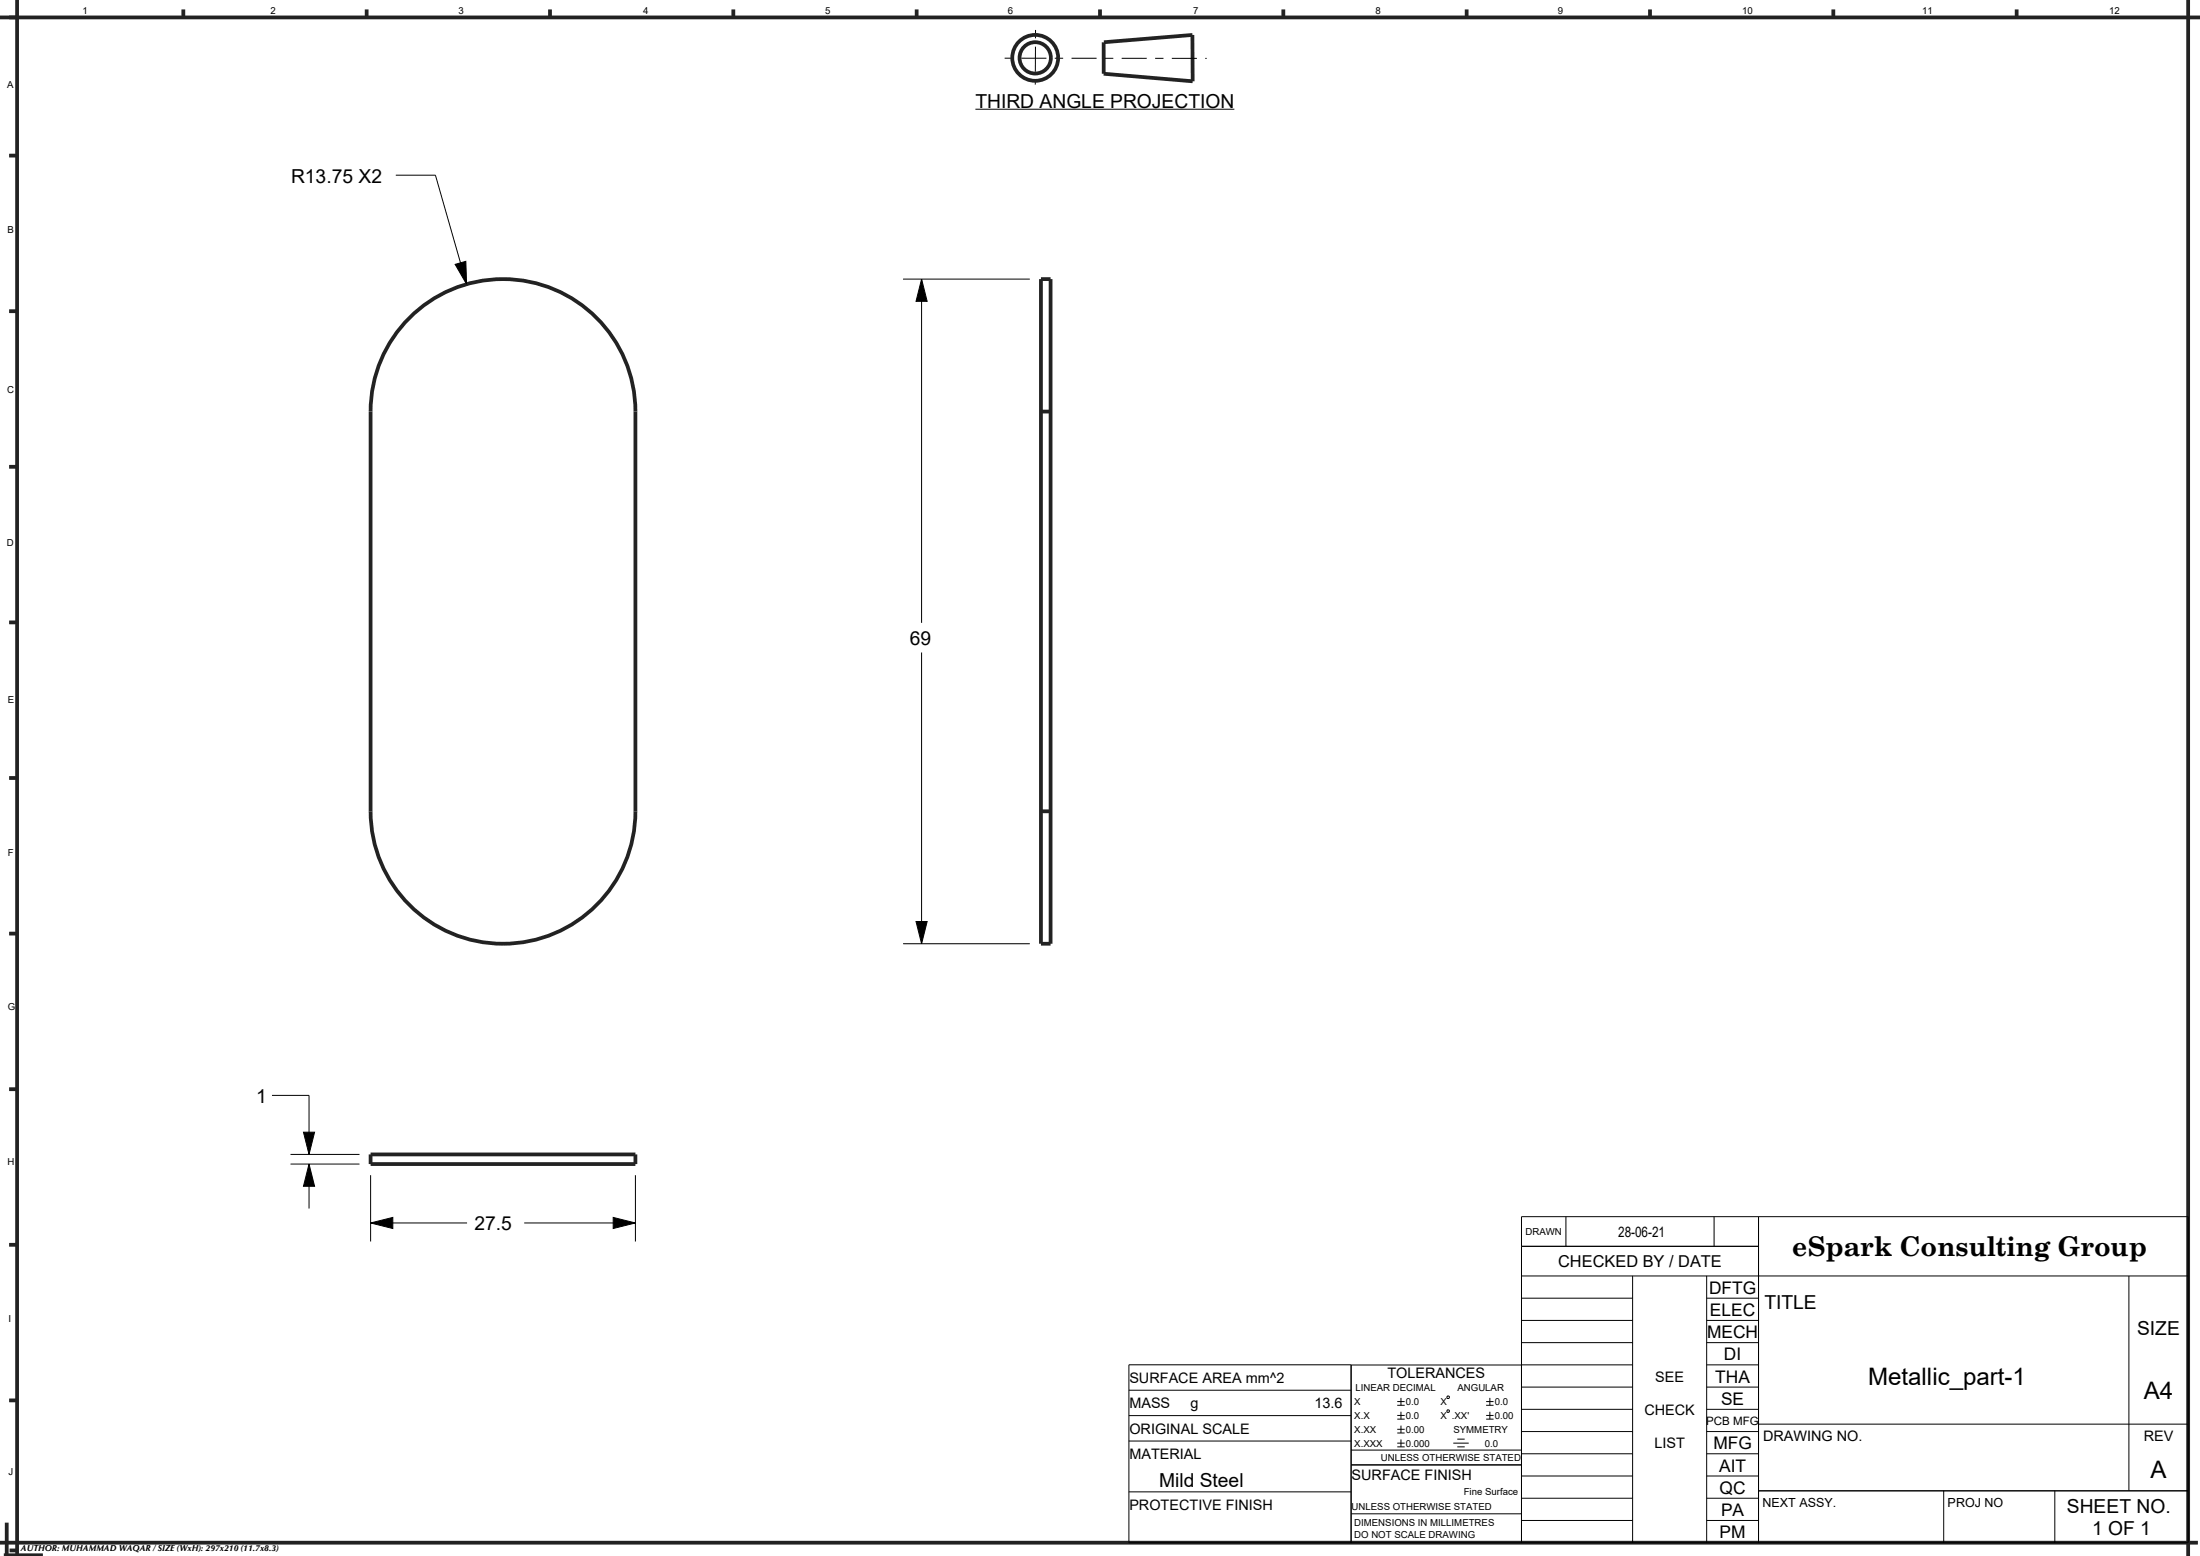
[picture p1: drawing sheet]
<svg xmlns="http://www.w3.org/2000/svg" width="297mm" height="210mm" viewBox="0 0 297 210" stroke-linecap="round" stroke-linejoin="round" font-family="sans-serif">
<g fill="none" stroke="#000" stroke-width=".14">
<path d="M131.7 14.7h34.9M53.4 23.6h5.4l4.2 14.8M61.4 35.7l1.5-.4 .1 3.1zM121.9 37.7h17.1M124.4 37.7l.8 3h-1.5zM124.4 37.7v46.4M124.4 88.1v39.3M121.9 127.4h17.1M123.7 124.4h1.5l-.8 3zM36.7 147.8h5v8M39.2 157.1h9.3M39.2 155.8h9.3"/>
<path d="M41 152.8h1.5l-.8 3zM41.7 157.1l.8 3h-1.5zM41.7 157.1v6M50 158.6v9M85.8 158.6v9M50 165.1l3-.8v1.5zM50 165.1h13.1M70.8 165.1h15M82.8 164.3l3 .8-3 .7zM205.4 178.2h15M205.4 175.2h15M205.4 168.2h32"/>
<path d="M211.4 164.2v4M220.4 172.2v36M230.4 178.2h7M230.4 175.2h7M230.4 172.2v36M231.4 164.2v4M237.4 164.2v44M287.4 172.2v29M295.4 172.2h-90M152.4 194.5h30M152.4 191.1h30M152.4 187.6h30"/>
<path d="M182.4 195.7h23M182.4 184.2h23M188.6 194.8h1M188.6 195.3h1M188.6 192.9h1M188.6 193.4h1M188.6 191h1M188.6 191.5h1M188.6 189.2h1M188.6 189.7h1M189.1 188.7v1M189.1 190.5v1"/>
<path d="M189.1 192.4v1M189.1 194.3v1M195.3 190.4l.3-.1 .1 .2-.3 .1zM195.4 188.4l.3 .1-.1 .2h-.3zM196.2 194.8h2.1M196.7 194.2h1M196.7 195.3h1M200.6 191h1M200.6 191.5h1M200.6 189.2h1M200.6 189.7h1M201.1 188.7v1"/>
<path d="M201.1 190.5v1M205.4 199.2h15M205.4 196.2h15M205.4 193.2h15M205.4 190.2h15M205.4 187.2h15M205.4 184.2h15M205.4 181.2h15M205.4 197.7h-23M230.4 199.2h7M230.4 196.2h7M230.4 193.2h7"/>
<path d="M230.4 190.2h7M230.4 187.2h7M230.4 184.2h7M230.4 181.2h7M237.4 192.2h58M152.4 201.3h30M182.4 204.3h23M205.4 208.2v-44h90v44h-143v-24h30v24M205.4 205.2h15M205.4 202.2h15M230.4 205.2h7M230.4 202.2h7"/>
<path d="M237.4 201.2h58M262.4 201.2v7M277.4 201.2v7"/>
</g>
<path d="M61.4 35.7l1.5-.4 .1 3.1zM124.4 37.7l.8 3h-1.5zM123.7 124.4h1.5l-.8 3zM41.7 157.1l.8 3h-1.5zM41 152.8h1.5l-.8 3zM50 165.1l3-.8v1.5zM82.8 164.3l3 .8-3 .7z" fill="#000"/>
<g fill="none" stroke="#222226" stroke-width=".51">
<path d="M0 2.4h297M1.2 2.4h1.1M2.3 0v210M24.8 1.3v1.1M49.5 1.3v1.1M74.3 1.3v1.1M99 1.3v1.1M123.8 1.3v1.1M148.5 1.3v1.1M149 5.7l12-1v6.3l-12-1.1v-4.2M173.2 1.3v1.1M198 1.3v1.1"/>
<path d="M222.7 1.3v1.1M247.5 1.3v1.1M272.3 1.3v1.1M295.4 0v210M1.2 21h1.1M140.5 37.7h1.3v89.7h-1.3zM1.2 42h1.1M54.7 43.5a17.9 17.9 0 0 1 19.7-4.6 17.9 17.9 0 0 1 11.4 16.6v54a17.9 17.9 0 0 1-17.9 17.9 17.9 17.9 0 0 1-17.9-17.9v-54a17.8 17.8 0 0 1 4.7-12zM140.5 55.5h1.3M1.2 63h1.1M1.2 84h1.1M1.2 105h1.1"/>
<path d="M140.5 109.5h1.3M1.2 126h1.1M1.2 147h1.1M50 155.8h35.8v1.3h-35.8zM1.2 168h1.1M1.2 189h1.1M.5 209.9h5.3M.9 205.5v4.6M1.3 209.2h1.1M296.7 208.2h-296.7"/>
<circle cx="139.8" cy="7.8" r="3.1"/>
<circle cx="139.8" cy="7.8" r="2.12"/>
</g>
<path d="M135.6 7.9h27.3M139.8 4v7.4" fill="none" stroke="#000" stroke-width=".14" stroke-dasharray="1.1 1.1 3.4 1.1" stroke-linecap="butt"/>
<text font-size="3.7" x="242" y="169.6">eSpark Consulting Group</text>
<g font-size="3.3">
<text x="252.2" y="187">Metallic_part-1</text>
<text x="289.4" y="188.8">A4</text>
<text x="290.3" y="199.5">A</text>
</g>
<g font-size="2.6">
<text x="131.7" y="14.5">THIRD ANGLE PROJECTION</text>
<text x="39.3" y="24.6">R13.75 X2</text>
<text x="122.8" y="87.1">69</text>
<text x="34.6" y="148.8">1</text>
<text x="64.1" y="166.1">27.5</text>
<text x="238.2" y="176.7">TITLE</text>
<text x="288.5" y="180.2">SIZE</text>
<text x="156.5" y="200.6">Mild Steel</text>
<text x="279" y="204.2">SHEET NO.</text>
<text x="282.4" y="207.2">1 OF 1</text>
</g>
<g font-size="2.3">
<text x="230.7" y="174.6">DFTG</text>
<text x="230.8" y="177.6">ELEC</text>
<text x="230.5" y="180.6">MECH</text>
<text x="232.7" y="183.6">DI</text>
<text x="231.6" y="186.6">THA</text>
<text x="232.3" y="189.6">SE</text>
<text x="231.3" y="195.6">MFG</text>
<text x="232.1" y="198.6">AIT</text>
<text x="232.1" y="201.6">QC</text>
<text x="232.1" y="207.6">PM</text>
<text x="232.3" y="204.6">PA</text>
</g>
<text font-size="2.2" x="210.3" y="171.1">CHECKED BY / DATE</text>
<g font-size="2">
<text x="218.5" y="167">28-06-21</text>
<text x="187.3" y="186">TOLERANCES</text>
<text x="152.5" y="190.1">MASS</text>
<text x="152.5" y="186.7">SURFACE AREA mm^2</text>
<text x="160.7" y="190.1">g</text>
<text x="177.5" y="190.1">13.6</text>
<text x="222" y="191">CHECK</text>
<text x="223.4" y="186.5">SEE</text>
<text x="152.5" y="196.9">MATERIAL</text>
<text x="152.5" y="193.5">ORIGINAL SCALE</text>
<text x="223.3" y="195.5">LIST</text>
<text x="238" y="194.5">DRAWING NO.</text>
<text x="289.4" y="194.5">REV</text>
<text x="152.5" y="203.8">PROTECTIVE FINISH</text>
<text x="182.5" y="199.8">SURFACE FINISH</text>
</g>
<g font-size="1.7">
<text x="237.9" y="203.4">NEXT ASSY.</text>
<text x="262.9" y="203.4">PROJ NO</text>
</g>
<text font-size="1.6" x="230.3" y="192.3">PCB MFG</text>
<g font-size="1.3">
<text x="11.1" y="1.9">1</text>
<text x="36.5" y="1.9">2</text>
<text x="61.9" y="1.9">3</text>
<text x="86.8" y="1.9">4</text>
<text x="111.4" y="1.9">5</text>
<text x="136.1" y="1.9">6</text>
<text x="161.1" y="1.9">7</text>
<text x="185.7" y="1.9">8</text>
<text x="210.3" y="1.9">9</text>
<text x="235.2" y="1.9">10</text>
<text x="259.5" y="1.9">11</text>
<text x="284.7" y="1.9">12</text>
<text x="1" y="11.9">A</text>
<text x="1" y="31.5">B</text>
<text x="1" y="53.1">C</text>
<text x=".9" y="73.7">D</text>
<text x="1.1" y="94.9">E</text>
<text x="1.1" y="115.5">F</text>
<text x="1" y="136.3">G</text>
<text x="1" y="157.2">H</text>
<text x="205.9" y="166.7">DRAWN</text>
<text x="1.1" y="178.4">I</text>
<text x="182.8" y="191.5">X.X</text>
<text x="182.8" y="189.7">X</text>
<text x="183" y="187.7">LINEAR DECIMAL</text>
<text x="189.8" y="191.5">0.0</text>
<text x="189.8" y="189.7">0.0</text>
<text x="194.5" y="191.5">X .XX'</text>
<text x="194.5" y="189.7">X</text>
<text x="196.8" y="187.7">ANGULAR</text>
<text x="201.8" y="191.5">0.00</text>
<text x="201.8" y="189.7">0.0</text>
<text x="182.8" y="195.3">X.XXX</text>
<text x="182.8" y="193.4">X.XX</text>
<text x="186.4" y="197.2">UNLESS OTHERWISE STATED</text>
<text x="189.8" y="195.3">0.000</text>
<text x="189.8" y="193.4">0.00</text>
<text x="196.2" y="193.4">SYMMETRY</text>
<text x="200.5" y="195.3">0.0</text>
<text x="1.2" y="199.1">J</text>
<text x="182.5" y="203.8">UNLESS OTHERWISE STATED</text>
<text x="197.6" y="201.8">Fine Surface</text>
<text x="182.8" y="206">DIMENSIONS IN MILLIMETRES</text>
<text x="182.8" y="207.5">DO NOT SCALE DRAWING</text>
</g>
<text font-size="1.2" x="2.8" y="209.4">AUTHOR: MUHAMMAD WAQAR / SIZE (WxH): 297x210 (11.7x8.3)</text>
</svg>
